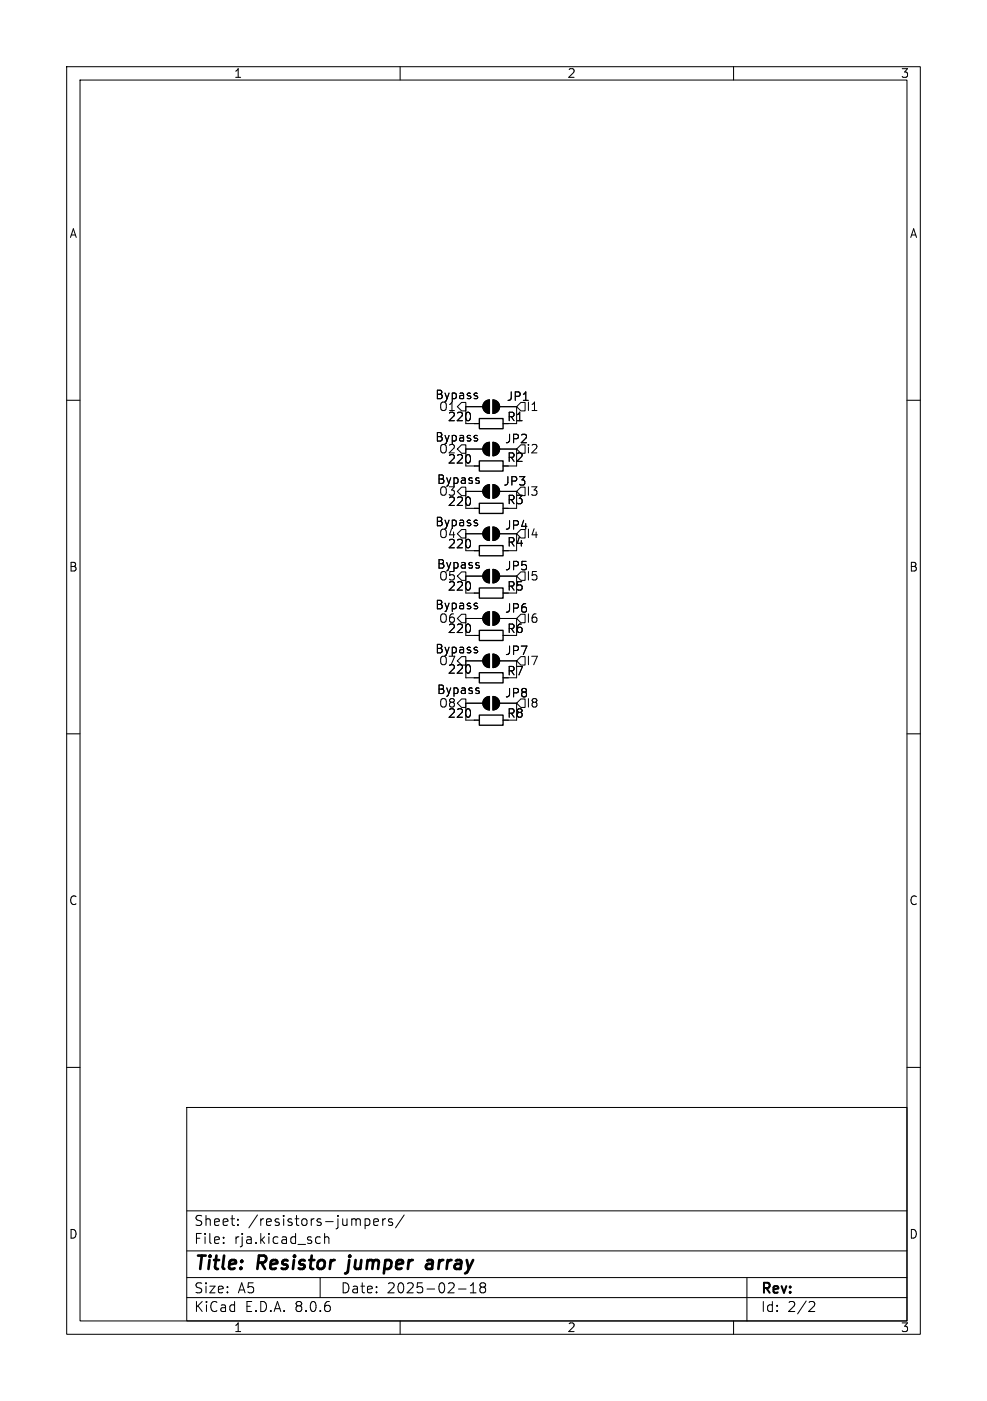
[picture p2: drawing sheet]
<svg xmlns="http://www.w3.org/2000/svg" width="148mm" height="210mm" viewBox="0 0 148 210" stroke-linecap="round" stroke-linejoin="round" font-family="sans-serif">
<g fill="none" stroke="#000" stroke-width=".15">
<path d="M10 10h128v190h-128zM12 12h124v186h-124zM60 10v2M110 10v2M10 60h2M71.5 59.3l.1 .2-.1 .3M71.5 58.9l.1 .1M73.9 59.9a1.02 1.02 0 0 1 1 1.1 1.02 1.02 0 0 1-1 1zM136 60h2M68.6 61l.6-.7h.6v1.3h-.6zM68.6 67.3l.6-.6h.6v1.2h-.6zM68.6 73.7l.6-.7h.6v1.3h-.6z"/>
<path d="M71.5 65.7l.1 .2-.1 .2M71.5 78.4l.1 .2-.1 .2M71.5 65.3h.1M71.5 78h.1M71.7 72l.2 .2-.2 .3M71.7 71.6l.1 .1M72.4 61h-2.6v2.5h2.1M72.4 67.3h-2.6v2.6h2.1M72.4 73.7h-2.6v2.5h2.1M72.7 60.2l.4-.2 .3-.1v2.1a1.02 1.02 0 0 1-.9-.7 1.02 1.02 0 0 1 .2-1.1zM72.7 66.6l.4-.2 .3-.1v2a1.02 1.02 0 0 1-.9-.6 1.02 1.02 0 0 1 .2-1.1zM72.7 79.3l.4-.2 .3-.1v2a1.02 1.02 0 0 1-.9-.6 1.02 1.02 0 0 1 .2-1.1z"/>
<path d="M72.7 72.9l.4-.2 .3-.1v2.1a1.02 1.02 0 0 1-.9-.7 1.02 1.02 0 0 1 .2-1.1zM73.9 66.3a1.02 1.02 0 0 1 1 1 1.02 1.02 0 0 1-1 1zM73.9 79a1.02 1.02 0 0 1 1 1 1.02 1.02 0 0 1-1 1zM73.9 72.6a1.02 1.02 0 0 1 1 1.1 1.02 1.02 0 0 1-1 1zM74.9 61h2.6M74.9 67.3h2.6M74.9 73.7h2.6M75.4 63.5h.8M75.4 69.9h.8M75.4 76.2h.8M77.5 61v2.5M77.5 67.3v2.6"/>
<path d="M77.5 73.7v2.5M78.1 79.4h.6v1.2h-.6l-.6-.6zM78.1 73h.6v1.3h-.6l-.6-.6zM78.1 66.7h.6v1.2h-.6l-.6-.6zM78.1 60.3h.6v1.3h-.6l-.6-.6zM68.6 80l.6-.6h.6v1.2h-.6zM68.6 92.7l.6-.6h.6v1.2h-.6zM68.6 86.4l.6-.7h.6v1.3h-.6zM69.2 98.4h.6v1.3h-.6l-.6-.6zM71.5 90.8l.1 .2-.1 .3M71.5 97.4l.1 .2-.1 .3M71.5 97l.1 .1"/>
<path d="M71.5 90.4l.1 .1M71.7 84.7l.2 .2-.2 .3M71.7 84.3l.1 .1M72.4 92.7h-2.6v2.6h2.1M72.4 99.1h-2.6v2.5h2.1M72.4 86.4h-2.6v2.5h2.1M72.4 80h-2.6v2.6h2.1M72.7 98.3l.4-.2 .3-.1v2.1a1.02 1.02 0 0 1-.9-.7 1.02 1.02 0 0 1 .2-1.1zM72.7 85.6l.4-.2 .3-.1v2.1a1.02 1.02 0 0 1-.9-.7 1.02 1.02 0 0 1 .2-1.1zM72.7 92l.4-.2 .3-.1v2a1.02 1.02 0 0 1-.9-.6 1.02 1.02 0 0 1 .2-1.1zM73.9 98a1.02 1.02 0 0 1 1 1.1 1.02 1.02 0 0 1-1 1zM73.9 85.3a1.02 1.02 0 0 1 1 1.1 1.02 1.02 0 0 1-1 1z"/>
<path d="M73.9 91.7a1.02 1.02 0 0 1 1 1 1.02 1.02 0 0 1-1 1zM74.9 99.1h2.6M74.9 86.4h2.6M74.9 80h2.6M74.9 92.7h2.6M75.4 95.3h.8M75.4 88.9h.8M75.4 82.6h.8M77.5 80v2.6M77.5 86.4v2.5M77.5 92.7v2.6M77.5 99.1v2.5"/>
<path d="M78.1 98.4h.6v1.3h-.6l-.6-.6zM78.1 92.1h.6v1.2h-.6l-.6-.6zM78.1 85.7h.6v1.3h-.6l-.6-.6zM10 110h2M69.2 104.8h.6v1.2h-.6l-.6-.6zM71.7 103.5l.2 .2-.2 .3M71.7 103.1l.1 .1M72.4 105.4h-2.6v2.6h2.1M72.7 104.7l.4-.2 .3-.1v2a1.02 1.02 0 0 1-.9-.6 1.02 1.02 0 0 1 .2-1.1zM73.9 104.4a1.02 1.02 0 0 1 1 1 1.02 1.02 0 0 1-1 1zM74.9 105.4h2.6M75.4 108h.8"/>
<path d="M75.4 101.6h.8M77.5 105.4l.6-.6h.6v1.2h-.6zM77.5 105.4v2.6M136 110h2M10 160h2M136 160h2M28 166h108v32h-108zM28 194.5h108M28 191.5h108M28 187.5h108M28 181.5h108M33.5 186.3v.1"/>
<path d="M33.5 185.5v.1M35.7 183.6v.1M35.7 182.8v.1M47.6 185.4l.4 .1M48 191.5v3M48 186.3l-.4 .1M48.7 185.5a.37 .37 0 0 1 .6 .1v.8M48.7 184.9v1.5M55.2 182.7l.3 .3v.4l-.3 .3M56 183.2l.7-.1v-.3l-.5-.1-.2 .2 .1 .7h.6M57.4 182.7v1M57.8 182.7l-.3 .1-.1 .2"/>
<path d="M58.8 182.8l-.3-.1-.3 .2 .1 .2 .5 .2v.3h-.6M60 198v2M60.6 182.1l-1.3 2M68.7 193.2h1.2M70.5 193.8h.9M70.5 192.7l.5-.4v1.5M72 192.4v.3l.2 .2M72.2 192.9l-.2 .3v.3l.2 .3 .5-.1 .1-.2-.1-.4-.2-.2M72.2 192.9h.3M72.7 192.4l.1 .3-.3 .2M110 198v2M112 191.5v6.5"/>
<path d="M121.5 195.1l.5 .1a.41 .41 0 0 1 .1 .5l-.9 .9h1"/>
</g>
<path d="M52 190.8l-.3 .1M64.1 189l.2-.1 .5 .1M64.9 189.4h-.7a.4 .4 0 0 0-.3 .4 .4 .4 0 0 0 .2 .4l.7-.1" fill="none" stroke="#000" stroke-width=".4"/>
<path d="M71.9 62.7h3.5v1.6h-3.5zM71.9 69.1h3.5v1.5h-3.5zM71.9 75.4h3.5v1.6h-3.5zM71.9 94.5h3.5v1.5h-3.5zM71.9 88.1h3.5v1.6h-3.5zM71.9 81.8h3.5v1.5h-3.5zM71.9 107.2h3.5v1.5h-3.5zM71.9 100.8h3.5v1.6h-3.5z" fill="none" stroke="#000" stroke-width=".2"/>
<g fill="#000" stroke="#000" stroke-width=".15">
<path d="M72.7 60.2l.4-.2 .3-.1v2.1a1.02 1.02 0 0 1-.9-.7 1.02 1.02 0 0 1 .2-1.1zM72.7 66.6l.4-.2 .3-.1v2a1.02 1.02 0 0 1-.9-.6 1.02 1.02 0 0 1 .2-1.1zM72.7 79.3l.4-.2 .3-.1v2a1.02 1.02 0 0 1-.9-.6 1.02 1.02 0 0 1 .2-1.1zM72.7 72.9l.4-.2 .3-.1v2.1a1.02 1.02 0 0 1-.9-.7 1.02 1.02 0 0 1 .2-1.1zM73.9 59.9a1.02 1.02 0 0 1 1 1.1 1.02 1.02 0 0 1-1 1zM73.9 66.3a1.02 1.02 0 0 1 1 1 1.02 1.02 0 0 1-1 1zM73.9 72.6a1.02 1.02 0 0 1 1 1.1 1.02 1.02 0 0 1-1 1zM72.7 98.3l.4-.2 .3-.1v2.1a1.02 1.02 0 0 1-.9-.7 1.02 1.02 0 0 1 .2-1.1zM72.7 85.6l.4-.2 .3-.1v2.1a1.02 1.02 0 0 1-.9-.7 1.02 1.02 0 0 1 .2-1.1zM72.7 92l.4-.2 .3-.1v2a1.02 1.02 0 0 1-.9-.6 1.02 1.02 0 0 1 .2-1.1zM73.9 85.3a1.02 1.02 0 0 1 1 1.1 1.02 1.02 0 0 1-1 1zM73.9 79a1.02 1.02 0 0 1 1 1 1.02 1.02 0 0 1-1 1z"/>
<path d="M73.9 91.7a1.02 1.02 0 0 1 1 1 1.02 1.02 0 0 1-1 1zM72.7 104.7l.4-.2 .3-.1v2a1.02 1.02 0 0 1-.9-.6 1.02 1.02 0 0 1 .2-1.1zM73.9 98a1.02 1.02 0 0 1 1 1.1 1.02 1.02 0 0 1-1 1zM73.9 104.4a1.02 1.02 0 0 1 1 1 1.02 1.02 0 0 1-1 1z"/>
</g>
<g font-size="2.8">
<text x="29" y="190.9">Title:</text>
<text x="38.7" y="190.9">Resistor</text>
<text x="53.1" y="190.9">jumper</text>
<text x="65.6" y="190.9">array</text>
</g>
<g font-size="2.1">
<text x="29" y="184">Sheet:</text>
<text x="37.2" y="184">/resistors-jumpers/</text>
<text x="29" y="186.7">File:</text>
<text x="35.1" y="186.7">rja.kicad_sch</text>
<text x="29" y="196.9">KiCad</text>
<text x="29" y="194.1">Size:</text>
<text x="35.7" y="194.1">A5</text>
<text x="36.7" y="196.9">E.D.A.</text>
<text x="44.3" y="196.9">8.0.6</text>
<text x="51" y="194.1">Date:</text>
<text x="58" y="194.1">2025-02-18</text>
<text x="114" y="194.3">Rev:</text>
<text x="114" y="196.9">Id:</text>
<text x="118.1" y="196.9">2/2</text>
</g>
<g font-size="1.8">
<text x="35" y="11.9">1</text>
<text x="85" y="11.9">2</text>
<text x="135" y="11.9">3</text>
<text x="10.3" y="35.9">A</text>
<text x="136.3" y="35.9">A</text>
<text x="65.2" y="60">Bypass</text>
<text x="65.7" y="61.8">O1</text>
<text x="67.1" y="63.3">220</text>
<text x="75.9" y="60.3">JP1</text>
<text x="76" y="63.3">R1</text>
<text x="78.8" y="61.8">I1</text>
<text x="65.2" y="66.4">Bypass</text>
<text x="65.7" y="68.2">O2</text>
<text x="67.1" y="69.7">220</text>
<text x="75.6" y="66.6">JP2</text>
<text x="76" y="69.4">R2</text>
<text x="78.8" y="68.2">i2</text>
<text x="65.4" y="72.7">Bypass</text>
<text x="65.7" y="74.5">O3</text>
<text x="67.1" y="76">220</text>
<text x="75.4" y="73">JP3</text>
<text x="76" y="75.8">R3</text>
<text x="78.8" y="74.5">I3</text>
<text x="65.2" y="79.1">Bypass</text>
<text x="65.7" y="80.9">O4</text>
<text x="67.1" y="82.4">220</text>
<text x="75.6" y="79.6">JP4</text>
<text x="76" y="82.1">R4</text>
<text x="78.8" y="80.9">I4</text>
<text x="10.3" y="85.9">B</text>
<text x="65.4" y="85.4">Bypass</text>
<text x="65.7" y="87.2">O5</text>
<text x="67.1" y="88.7">220</text>
<text x="75.6" y="85.7">JP5</text>
<text x="76" y="88.7">R5</text>
<text x="78.8" y="87.2">I5</text>
<text x="136.3" y="85.9">B</text>
<text x="65.2" y="91.5">Bypass</text>
<text x="65.7" y="93.6">O6</text>
<text x="67.1" y="95.1">220</text>
<text x="75.6" y="92">JP6</text>
<text x="76" y="95.1">R6</text>
<text x="78.8" y="93.6">I6</text>
<text x="65.2" y="98.1">Bypass</text>
<text x="65.7" y="99.9">O7</text>
<text x="67.1" y="101.2">220</text>
<text x="75.6" y="98.4">JP7</text>
<text x="76" y="101.4">R7</text>
<text x="78.8" y="99.9">I7</text>
<text x="65.4" y="104.2">Bypass</text>
<text x="65.7" y="106.3">O8</text>
<text x="67.1" y="107.8">220</text>
<text x="75.6" y="104.7">JP8</text>
<text x="76" y="107.8">R8</text>
<text x="78.8" y="106.3">I8</text>
<text x="10.3" y="135.9">C</text>
<text x="136.3" y="135.9">C</text>
<text x="10.3" y="185.9">D</text>
<text x="136.3" y="185.9">D</text>
<text x="35" y="199.9">1</text>
<text x="85" y="199.9">2</text>
<text x="135" y="199.9">3</text>
</g>
</svg>
